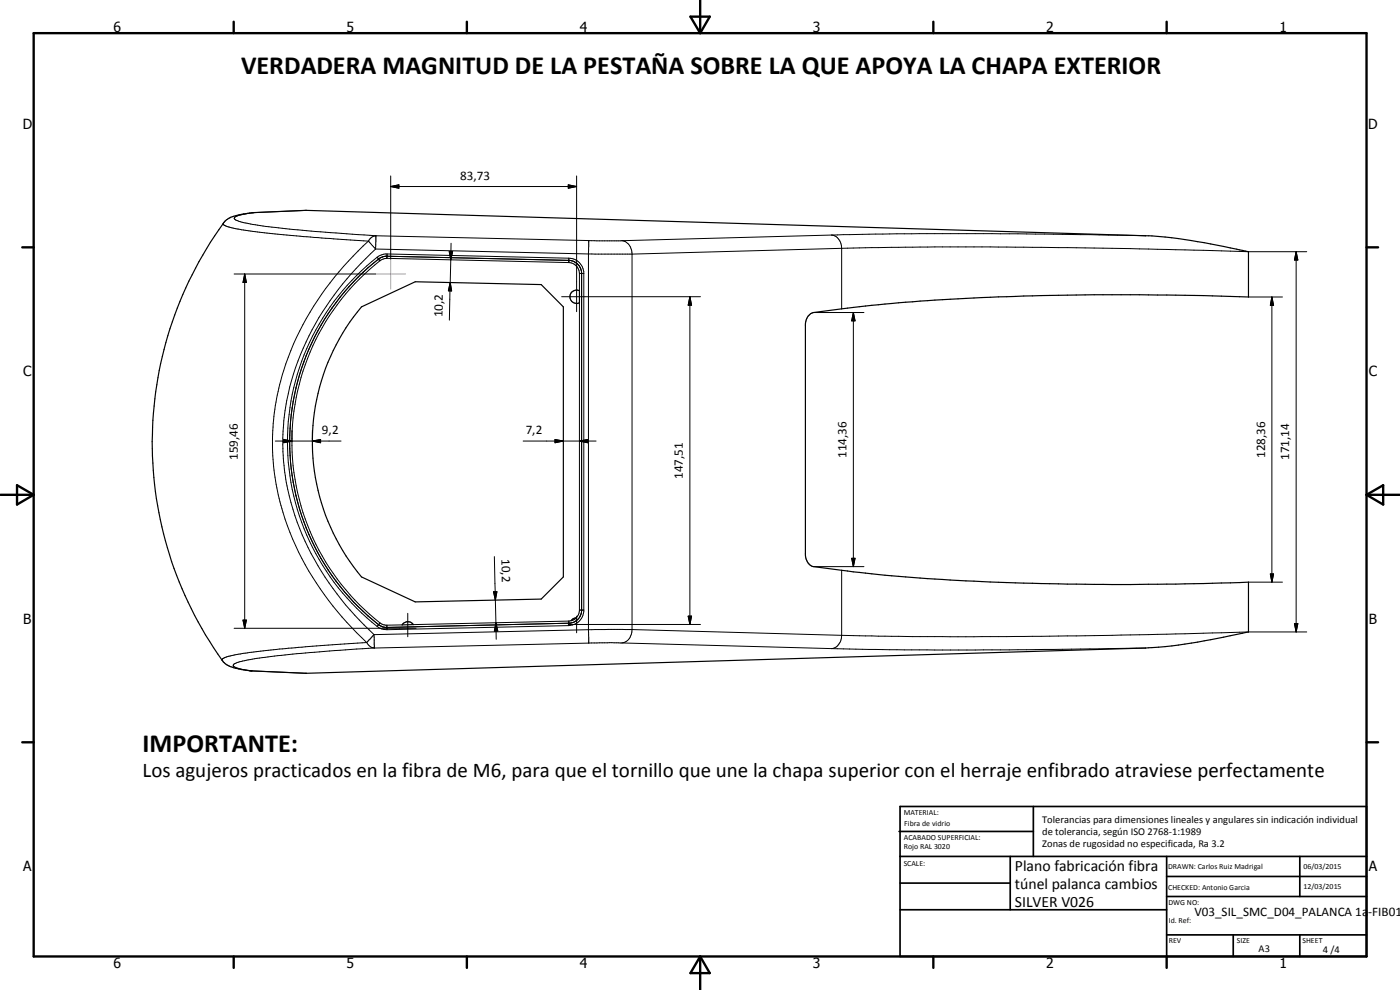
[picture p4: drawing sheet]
<svg xmlns="http://www.w3.org/2000/svg" width="420mm" height="297mm" viewBox="0 0 420 297" stroke-linecap="round" stroke-linejoin="round" font-family="sans-serif">
<path d="M67.5 66.4l1-.8 1.2-.6 5.3-1.1 17-.8 251.8 7.6a113.1 113.1 0 0 1 17.6 2.1l13.3 2.7v13.6a947.1 947.1 0 0 0-96.4 1.1l-16.6 1.4-17.5 2.2a3.6 3.6 0 0 0-2.5 3.4v69.3a3.5 3.5 0 0 0 2.5 3.5l19.4 2.4a768 768 0 0 0 64.8 2.9h24.5l21.8-.6v14.9l-5.5 1.2a146.3 146.3 0 0 1-25.4 3.6l-251.8 7.6-16.6-.7a14.8 14.8 0 0 1-8.2-2.5 111.9 111.9 0 0 1 .3-132.4zM108.5 92.1l16.1-7.6 37.8 .9 6.7 6.7v81l-6.7 6.6-37.8 .9-16.1-7.5a63 63 0 0 1 0-81zM171.6 87.6l1.3-.6 1 .2v3.6a2.01 2.01 0 0 1-2.5-.6 2.01 2.01 0 0 1 .2-2.6zM120.9 187.2a2 2 0 0 1 3.1 .2l-3.3 .1zM171.8 185.8l1.1-.4-.7 .5-.8 .3z" fill="none" stroke="#000" stroke-width=".35"/>
<g fill="none" stroke="#000" stroke-width=".3">
<path d="M117.3 56l2.4-.5v1zM117.3 56h55.7M117.3 52.8v24.9M170.5 55.5l2.5 .5-2.5 .5zM173 52.8v40.7M67 67.1v.2l.5 .4 1.8 .6a249.3 249.3 0 0 0 30.8 3.4l10.5 .6M76.2 63.8l-2.8 .5a3.8 3.8 0 0 0-3.1 1.3 2.92 2.92 0 0 0 2.3 1.1l4 .7a375.3 375.3 0 0 0 36.2 3.3M76.2 63.8l-.6 .1M92 63.1l-15.8 .7M110.6 72.3l2.1 2.4M110.6 72.3a85.7 85.7 0 0 0-27.8 48.3 71.7 71.7 0 0 0 5 41.2 93 93 0 0 0 22.3 31M112.7 74.7l65.9 1.5h11.1"/>
<path d="M112.7 74.7a83.5 83.5 0 0 0-26.6 45.5 70.6 70.6 0 0 0 10.4 51.2 92.6 92.6 0 0 0 15.8 19M112.8 70.7a2.73 2.73 0 0 0-2.2 1.6M112.8 70.7l-.1 4M112.8 70.7l63.9 1.5M113.2 77.2l.4 .5M113.2 77.2a70.5 70.5 0 0 0 0 110.8M113.6 77.7h.1M113.6 77.7l.4 .5M113.6 77.7l-3.1 2.6M114 78.2a68.9 68.9 0 0 0-26.4 53.3M114.8 77.1l-.8 .4M116.1 77.5l-1.1 .2-1 .5"/>
<path d="M116.1 77.5l54.6 1.3M116.2 76.9h.1M116.2 76.2l-.1 1.3M116.2 76.9a3.9 3.9 0 0 0-2.6 .8M116.2 76.9l54.5 1.2M116.2 76.2l-1.1 .1-1.9 .9M116.2 76.2l54.5 1.3M134.8 75.5h1l-.5 2.5zM135.3 78l-.2 6.8M135.4 73l-.1 5M170.7 78.8a3.3 3.3 0 0 1 3.2 3.2M170.7 78.1h.1"/>
<path d="M170.7 77.5v1.3M170.7 78.1h.4M170.7 77.5a4.6 4.6 0 0 1 4.5 4v102.1a4.7 4.7 0 0 1-4.5 4.1M171.1 78.1l1 .3M172.1 78.4l1.2 .7M172.9 78.9l.4 .3M173.3 79.2l.6 .6M173.3 79.1l.6 .7M173.9 79.8l.4 .9M176.7 72.2v120.8M176.7 72.2h9.9M186.6 72.2a3.7 3.7 0 0 1 3.1 4"/>
<path d="M189.7 76.2v112.7M249.5 70.5a3.7 3.7 0 0 1 3.1 4M252.6 74.5l28-.4h16.6l42 .5 35.5 .9h17.5M252.6 74.5l-62.9 1.7M252.6 74.5v18.2M343.8 70.7l-38.3-.6h-36.3l-82.6 2.1M389 75.5l.5 2.5h-1zM389 75.5v114.1M70.3 82.2h42.4M73.4 82.2l.5 2.6h-1zM73.4 82.2v106.3M96.3 97.6l-2.8 5.4-1.6 3.7"/>
<path d="M96.3 97.6l-1.9 3.5M99.6 92.5l-3.3 5.1M100.8 90.8l-1.2 1.6M103.4 87.6l-3.8 4.9M103.4 87.6l-1.3 1.6M107.5 83.1l-4.1 4.5M110.5 80.3l-3 2.8M135.1 84.8l.4 2.5-.9-.1zM135.1 84.8l-.2 11.3M168.6 89h41.6M173.9 82h1.3M173.9 82v5.2"/>
<path d="M173.9 90.8v92.2M174.1 80.3l.2 .4M174.3 80.7l.2 .9M174.5 81.6v102M207 89l.5 2.6h-1zM207 89v98.4M244.2 93.8h15.1M256.1 93.8l.5 2.5h-1zM256.1 93.8v76.2M374.7 89.1h10.2M381.7 89.1l.5 2.5h-1zM381.7 89.1v85.6"/>
<path d="M88.8 116.4l-.8 4M89.9 112.5l-.6 1.9M89.9 112.5l-1.1 3.9M91.9 106.7l-2 5.8M93.5 103l-1.6 3.7M82.6 132.3h19.8M85.1 131.9l2.5 .4-2.5 .5zM86.9 134.6l.5 6.1M86.9 130.6v4M87 130.6v4M87 134.6l.1 2.1M87.2 126.4l-.3 4.2"/>
<path d="M87.4 124.5l-.4 6.1M87.6 129.2a69.4 69.4 0 0 0 26.4 57.7M88 120.4l-.6 4.1M93.8 132.3l2.4-.4v.9zM93.8 129.2v3.4M157 132.3h21.9M166.6 131.9l2.5 .4-2.5 .5zM173.9 132.3l2.4-.4v.9zM87.4 140.7l.6 4M88 144.7l.4 2M88 144.7l1.4 6M89.3 150.7l2.6 7.7"/>
<path d="M91.9 158.4l.8 1.9M91.9 158.4l4.4 9.2M93.5 162.1l2.8 5.5M96.3 167.6l4.6 6.8M100.8 174.4l2.6 3.1M100.9 174.4l2.5 3.1M103.4 177.5a72.9 72.9 0 0 0 10.2 10M148.1 177.5h1l-.4 2.5zM148.4 167l.3 13M244.2 170h15.1M252.6 171.1v19.5M255.6 167.5h1l-.5 2.5z"/>
<path d="M374.7 174.7h10.2M381.2 172.2h1l-.5 2.5zM70.3 188.5h54.6M72.9 186.1h1l-.5 2.4zM110.1 192.8a2.88 2.88 0 0 0 2.2 1.6M110.1 192.8l-23.5 1.7-14.4 1.7a11.4 11.4 0 0 0-5.5 1.6l-.1 .2M112 186.1l1.6 1.3M112.3 190.4l-2.2 2.4M112.3 190.4v4M112.3 194.4l-11.9 .8-14.9 1.3a87.8 87.8 0 0 0-13.1 2l-.8 .2a1.48 1.48 0 0 0-1.6 1l.8 .6 1.2 .4 3.6 .6M113.2 188l1.4 .7 1.6 .2M113.6 187.5l-.4 .5"/>
<path d="M113.6 187.4l.8 .5M113.6 187.4v.1M113.6 187.5l.8 .4M114 186.9l1 .6 1.1 .1M114 186.9l-.4 .5M114.4 187.9l.8 .3M115.2 188.2l1 .1M116.1 187.6l.1 1.3M116.2 188.3h.1M120.7 187.5l-4.6 .1M122.4 184v7.1M148.7 180l.1 6.9"/>
<path d="M148.8 186.9l.6 2.4-1 .1zM148.8 186.9l.1 4.9M170.5 187.4h39.7M170.7 186.4v1.3M170.7 186.4l-46.7 1M170.7 187h.1M170.7 187l-54.5 1.3M170.7 187.7l-54.5 1.2M171.1 186.9l-.4 .1M171.4 186.2l-.7 .2M172.1 186.7l-1 .2M172.1 186.7l-1 .3"/>
<path d="M172.5 186.5l-.4 .2M173 184.9v5M173.3 186l-1.2 .7M173.9 183h1.3M173.9 185.3l-.6 .7M173.9 183l-.3 1.3-.7 1.1M174.4 184l-.5 1.3M174.4 184l-.3 .9M174.5 183.6l-.1 .4M176.7 193l-64.4 1.4M186.6 192.9l-9.9 .1M186.6 192.9l62.9 1.7"/>
<path d="M189.7 188.9h-11.1l-66.3 1.5M189.7 188.9a3.7 3.7 0 0 1-3.1 4M189.7 188.9l62.9 1.7M206.5 184.9h1l-.5 2.5zM252.6 190.6a3.7 3.7 0 0 1-3.1 4M343.8 194.4l-51.1 .6-25.7-.1-17.5-.3M388.5 187.1h1l-.5 2.5zM392.2 189.6h-17.5l-35.5 .9a2116.6 2116.6 0 0 1-86.6 .1M75 201.3h.6M75.6 201.3l16.4 .7"/>
</g>
<g fill="none" stroke="#000" stroke-width=".71">
<path d="M10.1 9.9h400v277.1h-400zM70.1 6.5v3.4M140.1 6.5v3.4M207.2 5h5.8l-2.9 4.9zM210.1 0v9.9M280.1 6.5v3.4M350.1 6.5v3.4M6.7 74.2h3.4M410.1 74.2h3.5M.1 148.5h10M5.1 145.6l5 2.9-5 2.9zM410.1 148.5h10"/>
<path d="M410.1 148.5l5-2.9v5.8zM6.7 222.7h3.4M410.1 222.7h3.5M70.1 287v3.4M140.1 287v3.4M210.1 287v10M210.1 287l2.9 5h-5.8zM280.1 287v3.4M350.1 287v3.4"/>
</g>
<g fill="none" stroke="#000" stroke-width=".51">
<path d="M269.8 249.5h40.3M270.1 242h140v45h-140zM270.1 257h140M303.2 257v16M310.1 242v15M350.1 257v30M390.1 257v12M270.1 265h33.1M270.1 273h80M350.1 269h60M350.1 263h60M350.1 280.5h60"/>
<path d="M370.1 280.5v6.5M390.1 280.5v6.5"/>
</g>
<g fill="#000">
<path d="M117.3 56l2.4-.5v1zM170.5 55.5l2.5 .5-2.5 .5zM134.8 75.5h1l-.5 2.5zM389 75.5l.5 2.5h-1zM73.4 82.2l.5 2.6h-1zM135.1 84.8l.4 2.5-.9-.1zM207 89l.5 2.6h-1zM256.1 93.8l.5 2.5h-1zM381.7 89.1l.5 2.5h-1zM85.1 131.9l2.5 .4-2.5 .5zM93.8 132.3l2.4-.4v.9zM166.6 131.9l2.5 .4-2.5 .5z"/>
<path d="M173.9 132.3l2.4-.4v.9zM148.1 177.5h1l-.4 2.5zM255.6 167.5h1l-.5 2.5zM381.2 172.2h1l-.5 2.5zM72.9 186.1h1l-.5 2.4zM148.8 186.9l.6 2.4-1 .1zM206.5 184.9h1l-.5 2.5zM388.5 187.1h1l-.5 2.5z"/>
</g>
<path d="M117.3 77.7v9M112.7 82.2h9" fill="none" stroke="#f0f" stroke-width=".3"/>
<g font-size="7.9">
<text x="72.3" y="22.2">VERDADERA MAGNITUD DE LA PESTAÑA SOBRE LA QUE APOYA LA CHAPA EXTERIOR</text>
<text x="42.8" y="225.5">IMPORTANTE:</text>
</g>
<text font-size="6.3" x="42.8" y="233.2">Los agujeros practicados en la fibra de M6, para que el tornillo que une la chapa superior con el herraje enfibrado atraviese perfectamente</text>
<g font-size="4.7">
<text x="304.6" y="261.2">Plano fabricación fibra</text>
<text x="304.6" y="266.6">túnel palanca cambios</text>
<text x="304.6" y="272">SILVER V026</text>
</g>
<g font-size="4.2">
<text x="34" y="9.6">6</text>
<text x="104" y="9.6">5</text>
<text x="174" y="9.6">4</text>
<text x="244" y="9.6">3</text>
<text x="314" y="9.6">2</text>
<text x="384" y="9.6">1</text>
<text x="6.8" y="38.7">D</text>
<text x="410.6" y="38.7">D</text>
<text x="7" y="112.9">C</text>
<text x="410.8" y="112.9">C</text>
<text x="7" y="187.1">B</text>
<text x="410.8" y="187.1">B</text>
<text x="7" y="261.4">A</text>
<text x="410.8" y="261.4">A</text>
<text x="34" y="290.4">6</text>
<text x="104" y="290.4">5</text>
<text x="174" y="290.4">4</text>
<text x="244" y="290.4">3</text>
<text x="314" y="290.4">2</text>
<text x="384" y="290.4">1</text>
</g>
<g font-size="3.9">
<text x="138.1" y="53.9">83,73</text>
<text x="132.8" y="95.2" transform="rotate(-89 132.8 95.2)">10,2</text>
<text x="96.6" y="130.3">9,2</text>
<text x="157.8" y="130.3">7,2</text>
<text x="254" y="137.4" transform="rotate(-90 254 137.4)">114,36</text>
<text x="379.7" y="137.4" transform="rotate(-90 379.7 137.4)">128,36</text>
<text x="71.4" y="138.1" transform="rotate(-90 71.4 138.1)">159,46</text>
<text x="205" y="143.7" transform="rotate(-90 205 143.7)">147,51</text>
<text x="386.9" y="138.1" transform="rotate(-90 386.9 138.1)">171,14</text>
<text x="150.5" y="167.7" transform="rotate(89 150.5 167.7)">10,2</text>
<text x="358.5" y="275">V03_SIL_SMC_D04_PALANCA 1a-FIB01</text>
</g>
<g font-size="3.1">
<text x="312.7" y="246.8">Tolerancias para dimensiones lineales y angulares sin indicación individual</text>
<text x="312.7" y="250.4">de tolerancia, según ISO 2768-1:1989</text>
<text x="312.7" y="254">Zonas de rugosidad no especificada, Ra 3.2</text>
<text x="377.7" y="285.6">A3</text>
<text x="397" y="285.9">4 /4</text>
</g>
<g font-size="2.4">
<text x="271.2" y="244.4">MATERIAL:</text>
<text x="271.3" y="252">ACABADO SUPERFICIAL:</text>
<text x="271.4" y="247.9">Fibra de vidrio</text>
<text x="271.3" y="254.6">Rojo RAL 3020</text>
<text x="271.2" y="259.7">SCALE:</text>
<text x="350.6" y="260.8">DRAWN: Carlos Ruiz Madrigal</text>
<text x="391.2" y="260.6">06/03/2015</text>
<text x="350.6" y="267">CHECKED: Antonio Garcia</text>
<text x="391.2" y="266.7">12/03/2015</text>
<text x="350.6" y="271.4">DWG NO:</text>
<text x="350.8" y="276.9">Id. Ref:</text>
<text x="350.8" y="282.8">REV</text>
<text x="371.2" y="282.9">SIZE</text>
<text x="390.9" y="282.9">SHEET</text>
</g>
</svg>
